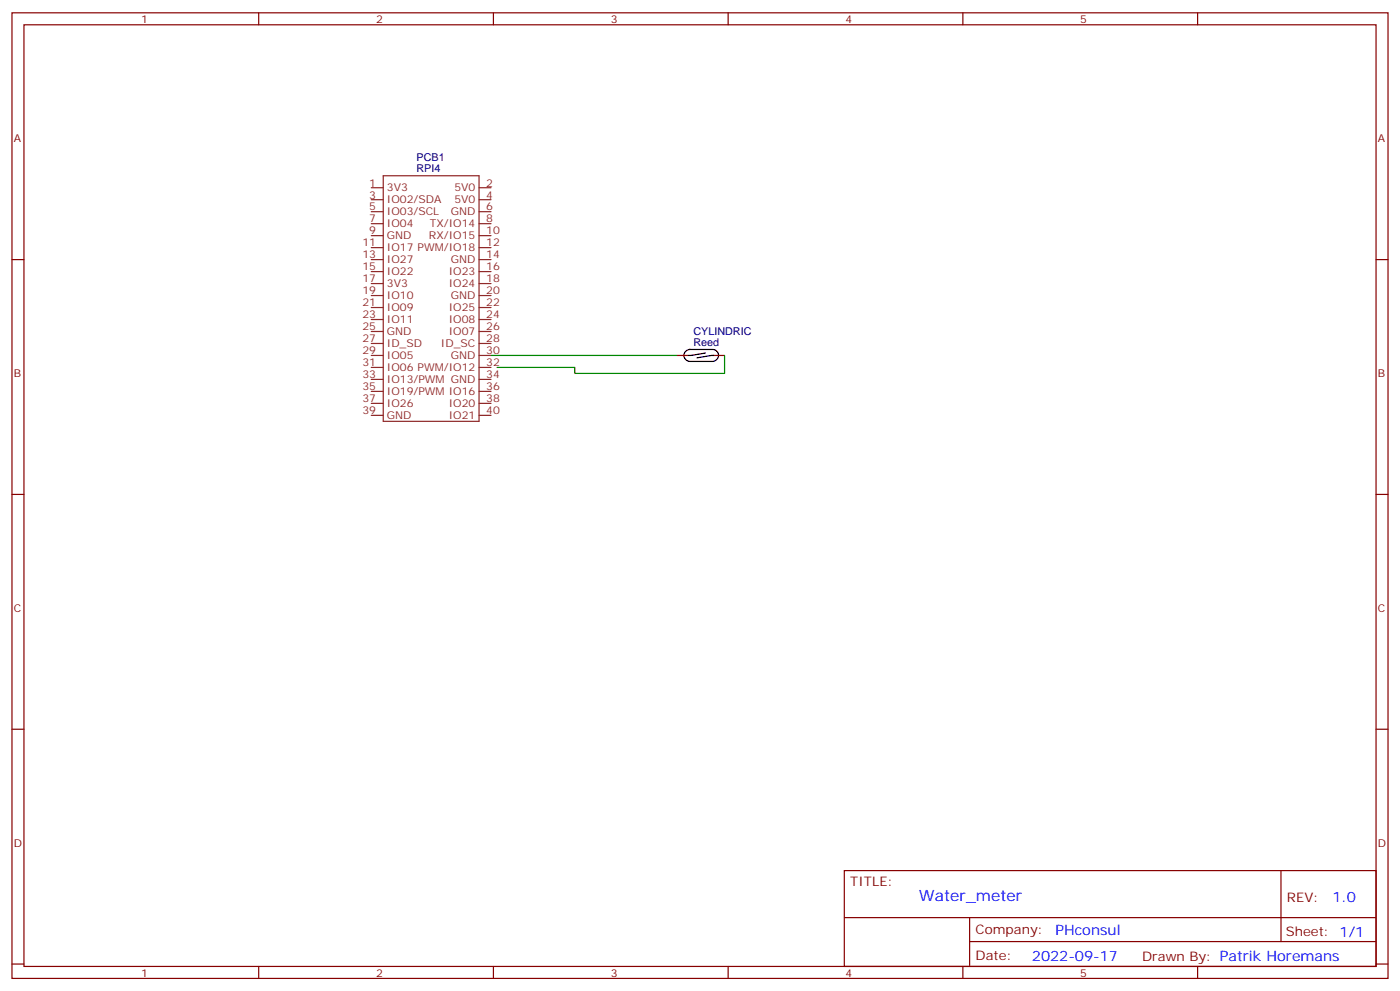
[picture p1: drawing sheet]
<svg xmlns="http://www.w3.org/2000/svg" width="412mm" height="292mm" viewBox="0 0 412 292" stroke-linecap="round" stroke-linejoin="round" font-family="sans-serif">
<g fill="none" stroke="#870000" stroke-width=".35">
<path d="M3.5 3.8h405.4v284.3h-405.4zM7.1 7.3h398.2v277.3h-398.2zM76.2 3.8v3.5M145.3 3.8v3.5M214.5 3.8v3.5M283.6 3.8v3.5M352.8 3.8v3.5M3.5 76.4h3.6M405.3 76.4h3.6M199.3 104.7h3.5M209.9 104.7h3.5M3.5 145.6h3.6"/>
<path d="M405.3 145.6h3.6M3.5 214.7h3.6M405.3 214.7h3.6M248.7 256.4h156.6v28.2h-156.6zM377.3 256.4v20.9M248.7 270.2h156.5M285.6 277.3h119.6M285.6 270.2v14.1M3.5 283.9h3.6M76.2 284.6v3.5M145.3 284.6v3.5M214.5 284.6v3.5"/>
<path d="M283.6 284.6v3.5M352.8 284.6v3.5M405.3 283.9h3.6"/>
</g>
<g fill="none" stroke="#8c2424" stroke-width=".35">
<path d="M109.4 55.3h3.5M109.4 58.8h3.5M112.9 51.8h28.2v72.3h-28.2zM141.1 55.3h3.5M141.1 58.8h3.5M109.4 62.3h3.5M109.4 65.9h3.5M109.4 69.4h3.5M109.4 72.9h3.5M109.4 76.4h3.5M109.4 80h3.5M141.1 62.3h3.5"/>
<path d="M141.1 65.9h3.5M141.1 69.4h3.5M141.1 72.9h3.5M141.1 76.4h3.5M141.1 80h3.5M109.4 83.5h3.5M109.4 87h3.5M109.4 90.6h3.5M109.4 94.1h3.5M109.4 97.6h3.5M141.1 83.5h3.5M141.1 87h3.5"/>
<path d="M141.1 90.6h3.5M141.1 94.1h3.5M141.1 97.6h3.5M109.4 101.1h3.5M109.4 104.7h3.5M109.4 108.2h3.5M109.4 111.7h3.5M109.4 115.3h3.5M109.4 118.8h3.5M141.1 101.1h3.5M141.1 104.7h3.5M141.1 108.2h3.5"/>
<path d="M141.1 111.7h3.5M141.1 115.3h3.5M141.1 118.8h3.5M109.4 122.3h3.5M141.1 122.3h3.5"/>
</g>
<path d="M202 103.4l1.2-.5h6.7a1.76 1.76 0 0 1 1.8 1.8 1.76 1.76 0 0 1-1.8 1.7h-6.7a1.75 1.75 0 0 1-1.6-1.1 1.75 1.75 0 0 1 .4-1.9zM207.8 104l-5 .7M210.3 104.7l-5 .7" fill="none" stroke="#000" stroke-width=".35"/>
<path d="M144.6 104.7h54.7M213.4 104.7v5.3h-44.1v-1.8h-22.9" fill="none" stroke="#008700" stroke-width=".35"/>
<text font-size="4.6" fill="#00f" x="270.8" y="265.4">Water_meter</text>
<g font-size="4.2" fill="#00f">
<text x="392.5" y="265.6">1.0</text>
<text x="310.9" y="275.2">PHconsul</text>
<text x="304" y="283">2022-09-17</text>
</g>
<g font-size="3.9" fill="#800">
<text x="250.5" y="260.9">TITLE:</text>
<text x="379.1" y="265.6">REV:</text>
<text x="287.4" y="275.1">Company:</text>
<text x="378.7" y="275.8">Sheet: 1/1</text>
<text x="287.4" y="282.8">Date:</text>
<text x="336.4" y="282.9">Drawn By: Patrik Horemans</text>
</g>
<g font-size="3.2" fill="#800">
<text x="41.6" y="6.8">1</text>
<text x="110.8" y="6.8">2</text>
<text x="179.9" y="6.8">3</text>
<text x="249.1" y="6.8">4</text>
<text x="318.2" y="6.8">5</text>
<text x="4.1" y="41.9">A</text>
<text x="405.9" y="41.9">A</text>
<text x="4.1" y="111">B</text>
<text x="405.9" y="111">B</text>
<text x="4.1" y="180.2">C</text>
<text x="405.9" y="180.2">C</text>
<text x="4.1" y="249.3">D</text>
<text x="405.9" y="249.3">D</text>
<text x="41.6" y="287.6">1</text>
<text x="110.8" y="287.6">2</text>
<text x="179.9" y="287.6">3</text>
<text x="249.1" y="287.6">4</text>
<text x="318.2" y="287.6">5</text>
</g>
<g font-size="3.2" fill="#000080">
<text x="122.7" y="47.5">PCB1</text>
<text x="122.7" y="50.6">RPI4</text>
<text x="204.3" y="101.8">Reed</text>
<text x="204.3" y="98.7">CYLINDRIC</text>
</g>
<g font-size="3.2" fill="#8d2323">
<text x="108.8" y="54.9">1</text>
<text x="108.8" y="58.5">3</text>
<text x="113.9" y="56.3">3V3</text>
<text x="113.9" y="59.9">IO02/SDA</text>
<text x="133.9" y="56.3">5V0</text>
<text x="133.9" y="59.9">5V0</text>
<text x="143.2" y="54.9">2</text>
<text x="143.2" y="58.5">4</text>
<text x="108.8" y="62">5</text>
<text x="108.8" y="65.5">7</text>
<text x="113.9" y="63.4">IO03/SCL</text>
<text x="132.8" y="63.4">GND</text>
<text x="143.2" y="62">6</text>
<text x="143.2" y="65.5">8</text>
<text x="108.8" y="69">9</text>
<text x="113.9" y="66.9">IO04</text>
<text x="113.9" y="70.4">GND</text>
<text x="126.4" y="70.4">RX/IO15</text>
<text x="126.6" y="66.9">TX/IO14</text>
<text x="143.2" y="69">10</text>
<text x="106.7" y="72.6">11</text>
<text x="106.7" y="76.1">13</text>
<text x="113.9" y="74">IO17 PWM/IO18</text>
<text x="113.9" y="77.5">IO27</text>
<text x="132.8" y="77.5">GND</text>
<text x="143.2" y="72.6">12</text>
<text x="143.2" y="76.1">14</text>
<text x="106.7" y="79.6">15</text>
<text x="106.7" y="83.1">17</text>
<text x="113.9" y="81">IO22</text>
<text x="132.2" y="81">IO23</text>
<text x="143.2" y="79.6">16</text>
<text x="143.2" y="83.1">18</text>
<text x="106.7" y="86.7">19</text>
<text x="113.9" y="84.6">3V3</text>
<text x="113.9" y="88.1">IO10</text>
<text x="132.2" y="84.6">IO24</text>
<text x="132.8" y="88.1">GND</text>
<text x="143.2" y="86.7">20</text>
<text x="106.7" y="90.2">21</text>
<text x="106.7" y="93.7">23</text>
<text x="113.9" y="91.6">IO09</text>
<text x="113.9" y="95.1">IO11</text>
<text x="132.2" y="91.6">IO25</text>
<text x="132.2" y="95.1">IO08</text>
<text x="143.2" y="90.2">22</text>
<text x="143.2" y="93.7">24</text>
<text x="106.7" y="97.3">25</text>
<text x="106.7" y="100.8">27</text>
<text x="113.9" y="98.7">GND</text>
<text x="132.2" y="98.7">IO07</text>
<text x="143.2" y="97.3">26</text>
<text x="143.2" y="100.8">28</text>
<text x="106.7" y="104.3">29</text>
<text x="106.7" y="107.8">31</text>
<text x="113.9" y="102.2">ID_SD</text>
<text x="113.9" y="105.7">IO05</text>
<text x="129.9" y="102.2">ID_SC</text>
<text x="132.8" y="105.7">GND</text>
<text x="143.2" y="104.3">30</text>
<text x="143.2" y="107.8">32</text>
<text x="106.7" y="111.4">33</text>
<text x="113.9" y="109.3">IO06 PWM/IO12</text>
<text x="113.9" y="112.8">IO13/PWM GND</text>
<text x="143.2" y="111.4">34</text>
<text x="106.7" y="114.9">35</text>
<text x="106.7" y="118.4">37</text>
<text x="113.9" y="116.3">IO19/PWM IO16</text>
<text x="113.9" y="119.8">IO26</text>
<text x="132.2" y="119.8">IO20</text>
<text x="143.2" y="114.9">36</text>
<text x="143.2" y="118.4">38</text>
<text x="106.7" y="122">39</text>
<text x="113.9" y="123.4">GND</text>
<text x="132.2" y="123.4">IO21</text>
<text x="143.2" y="122">40</text>
</g>
</svg>
